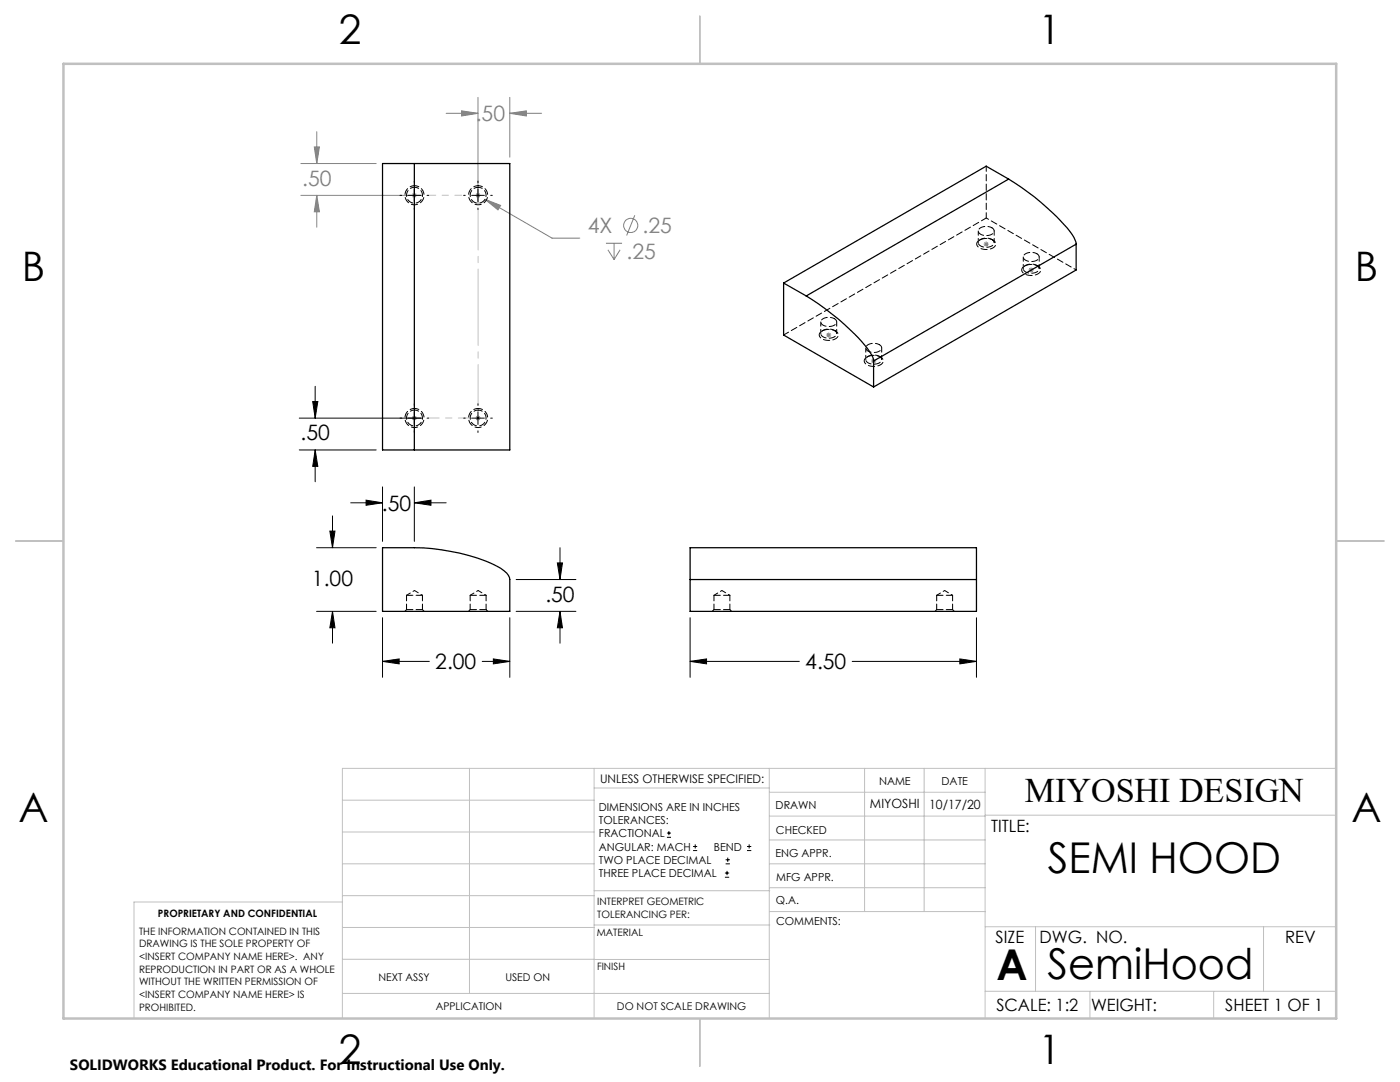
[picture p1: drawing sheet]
<svg xmlns="http://www.w3.org/2000/svg" width="279mm" height="216mm" viewBox="0 0 279 216" stroke-linecap="round" stroke-linejoin="round" font-family="sans-serif">
<g fill="none" stroke="#808080" stroke-width=".2">
<path d="M95.4 19.4v21.3M101.7 19.4v12M60 39h24.3M60 32.6h15.1M62.7 29.3h1l-.5 3.3zM63.2 39l.5 3.3h-1zM63.2 26.3v6.3M63.2 39v6.3M82.3 38.6l.7 .7M82.7 38.5v1M83 38.6l-.7 .7M89 22.6h6.4"/>
<path d="M92.1 22.1l3.3 .5-3.3 .5zM94.9 39h1M95 38.6l.7 .7M95.7 38.6l-.7 .7M96.8 39.8l3.1 1.2-.5 .9zM96.8 39.8l13.4 7.7h5.5M101.7 22.6l3.4-.5v1zM101.7 22.6h6.4M120.9 48.5h3.2M121.3 49.8l1.3 2M122.6 48.5v3.3M123.8 49.8l-1.2 2"/>
<path d="M126.7 43l-1.6 4M196.3 48.7h1M196.5 48.4l.7 .7M196.8 48.2v1M197.2 48.4l-.7 .7M205.3 53.9h1M205.4 53.5l.7 .8M205.8 53.4v1M206.1 53.5l-.7 .8M164.9 66.9h1M165 66.5l.7 .7M165.4 66.4v.9"/>
<path d="M165.7 66.5l-.7 .7M173.8 72h1.1M174 71.7l.7 .7M174.3 71.5v1M174.7 71.7l-.7 .7M82.2 83.4h1M82.3 83.1l.7 .7M82.7 82.9v1M83 83.1l-.7 .7M94.9 83.4h1M95 83.1l.7 .7M95.4 82.9v1"/>
<path d="M95.7 83.1l-.7 .7"/>
<circle cx="125.9" cy="45" r="1.41"/>
</g>
<g fill="none" stroke="#000" stroke-width=".2">
<path d="M79.8 39h.4M81.4 39h2.6M82.7 36.1v.3M82.7 37.7v2.6M85.2 39h.3M92.5 39h.4M94.1 39h2.6M95.4 36.1v.3M95.4 37.7v2.6M97.9 39h.3M82.7 41.5v.3M95.4 41.5v.3"/>
<path d="M62.9 77.1v6.3M59.7 83.4h24.6M59.7 89.8h15.4M62.4 80.1h1l-.5 3.3zM62.9 89.8v6.3M62.9 89.8l.5 3.3h-1zM73.1 99.8l3.2 .5-3.2 .5zM76.3 97.2v10.8M82.7 80.6v.3M82.7 82.2v2.5M82.7 86v.3M82.7 97.2v10.8"/>
<path d="M85.2 83.4h.3M92.5 83.4h.4M94.1 83.4h2.6M95.4 80.6v.3M95.4 82.2v2.5M95.4 86v.3M97.9 83.4h.3M63.2 109.3h11.9M65.8 106h1.1l-.5 3.3zM66.4 102.9v6.4M70 100.3h6.3M82.7 100.3h6.3"/>
<path d="M82.7 100.3l3.3-.5v1zM103 115.6h11.9M111.2 112.3h1.1l-.5 3.3zM111.8 109.3v6.3M63.2 122h11.9M66.4 122v6.3M66.4 122l.5 3.3h-1.1zM76.3 123.3v11.8M76.3 132h9.4M76.3 132l3.4-.5v1zM96.2 132h5.5M98.5 131.5l3.2 .5-3.2 .5z"/>
<path d="M101.7 123.3v11.8M103 122h11.9M111.8 122l.5 3.3h-1.1zM111.8 122v6.3M137.7 132l3.3-.5v1zM137.7 132h21.8M137.7 123.3v11.8M170.1 132h24.8M191.6 131.5l3.3 .5-3.3 .5zM194.9 123.3v11.8M133.1 167.1h.8M133.1 166.2h.8"/>
<path d="M133.5 165.8v.9M138.3 169.7h.8M138.3 168.9h.8M138.7 168.5v.8M144.7 175h.8M144.7 174.2h.8M144.8 172.4h.9M144.8 171.6h.9M145.1 173.8v.8M145.2 171.1v.9M149.1 169.7h.8M149.1 168.9h.8"/>
<path d="M149.5 168.5v.8"/>
</g>
<path d="M85.6 39h6.5" fill="none" stroke="#c0c0c0" stroke-width=".2" stroke-dasharray="15.2 1.3 1.3 1.3" stroke-dashoffset="13.9"/>
<path d="M95.4 42v38.6" fill="none" stroke="#c0c0c0" stroke-width=".2" stroke-dasharray="15.2 1.3 1.3 1.3" stroke-dashoffset="7.4"/>
<path d="M93.5 83.4h-7.9" fill="none" stroke="#c0c0c0" stroke-width=".2" stroke-dasharray="15.2 1.3 1.3 1.3" stroke-dashoffset="13.2"/>
<g fill="none" stroke="#c0c0c0" stroke-width=".2">
<path d="M68.3 159.7h50.3M93.7 153.3v44.9M118.6 153.3v49.9M118.6 157.2h34.9M153.5 153.3v49.9M153.5 158.1h43.1M172.5 153.3v28.6M184.4 153.3v28.6M196.6 153.3v49.9M266.7 153.3h-198.4v49.9M68.3 178.7h50.3M68.3 172.4h50.3"/>
<path d="M68.3 166h50.3M68.3 180h-41.6v23.2M118.6 177.7h35M153.5 167.6h43.1M153.5 162.8h43.1M153.5 172.4h43.1M153.5 177.1h43.1M196.6 162.7h70.1M68.3 198.2h85.2M68.3 191.4l85.2 .1M68.3 185.1h50.3M118.6 184.6h35"/>
<path d="M153.6 181.9h43M196.6 197.8h70.1M196.6 184.9h70.1M206.7 184.9v12.9M217.5 197.8v5.4M242.2 197.8v5.4M252.2 184.9v12.9"/>
</g>
<path d="M139.7 3.2v9.5M3.1 107.9h9.6M266.7 107.9h9.5M139.7 203.2v9.6" fill="none" stroke="#c0c0c0" stroke-width=".25"/>
<path d="M12.7 12.7h254v190.5h-254z" fill="none" stroke="#c0c0c0" stroke-width=".5"/>
<path d="M62.4 80.1h1l-.5 3.3zM62.9 89.8l.5 3.3h-1z" fill="#000"/>
<path d="M92.1 22.1l3.3 .5-3.3 .5zM101.7 22.6l3.4-.5v1zM63.2 39l.5 3.3h-1zM62.7 29.3h1l-.5 3.3z" fill="#808080"/>
<path d="M66.4 122l.5 3.3h-1.1zM65.8 106h1.1l-.5 3.3zM111.8 122l.5 3.3h-1.1zM111.2 112.3h1.1l-.5 3.3zM76.3 132l3.4-.5v1zM98.5 131.5l3.2 .5-3.2 .5zM73.1 99.8l3.2 .5-3.2 .5zM82.7 100.3l3.3-.5v1zM191.6 131.5l3.3 .5-3.3 .5zM137.7 132l3.3-.5v1z" fill="#000"/>
<path d="M96.8 39.8l3.1 1.2-.5 .9z" fill="#808080"/>
<g fill="none" stroke="#000" stroke-width=".25">
<path d="M82.7 32.6h19v57.2h-19M82.7 32.6h-6.4v57.2h6.4M82.7 32.6v57.2M201.3 35.7a48.3 48.3 0 0 1 12.7 11.1l.6 1.1 .2 .8M201.3 35.7l-40.4 23.4M201.3 35.7l-4.5-2.5-40.4 23.3M156.4 56.5l4.5 2.6M156.4 56.5v10.4l17.9 10.3M160.9 59.1a46.5 46.5 0 0 1 12.6 11 3.4 3.4 0 0 1 .8 1.9M214.8 48.7l-40.5 23.3M214.8 48.7v5.2l-40.5 23.3M174.3 72v5.2"/>
<path d="M76.3 109.3a55.5 55.5 0 0 1 13.7 .7 27.6 27.6 0 0 1 10.6 3.9 2.46 2.46 0 0 1 1.1 1.7v6.4h-25.4zM137.7 115.6v-6.3h57.2v6.3M137.7 115.6v6.4h57.2v-6.4M137.7 115.6h57.2"/>
</g>
<g fill="none" stroke="#000" stroke-width=".2" stroke-dasharray="1.3 .6">
<path d="M195.7 47.8l-.2 .1M198.2 47.9l-.3-.1M204.7 53l-.2 .1M207.2 53.1l-.3-.1M164.3 65.9l-.3 .2M166.7 66.1l-.2-.2M173.3 71.1l-.3 .1M175.7 71.2l-.2-.1M84.3 118.8h-3.2M97 118.8h-3.2M145.7 118.8h-3.2M190.1 118.8h-3.2"/>
<path d="M81.1 121.6l-.3 .4M84.3 121.6h-3.2M84.6 122l-.3-.4M93.8 121.6l-.3 .4M97 121.6h-3.2M97.3 122l-.3-.4M142.5 121.6l-.3 .4M145.7 121.6h-3.2M146 122l-.3-.4M186.9 121.6l-.3 .4M190.1 121.6h-3.2M190.4 122l-.3-.4"/>
</g>
<path d="M82.7 117.8l-1.6 1M84.3 118.8l-1.6-1M95.4 117.8l-1.6 1M97 118.8l-1.6-1M144.1 117.8l-1.6 1M145.7 118.8l-1.6-1M188.5 117.8l-1.6 1M190.1 118.8l-1.6-1" fill="none" stroke="#000" stroke-width=".2" stroke-dasharray="1.3 .6" stroke-dashoffset=".9"/>
<path d="M196.8 33.1v10.4M156.4 66.8l40.4-23.3M81.1 118.8v2.8M93.8 118.8v2.8M142.5 118.8v2.8M186.9 118.8v2.8M84.3 121.6v-2.8M97 121.6v-2.8M145.7 121.6v-2.8M190.1 121.6v-2.8" fill="none" stroke="#000" stroke-width=".2" stroke-dasharray="1.3 .6" stroke-dashoffset=".2"/>
<g fill="none" stroke="#000" stroke-width=".2" stroke-dasharray="1.3 .6" stroke-dashoffset=".4">
<path d="M82.7 37.4a1.59 1.59 0 0 1 1.4 2.3 1.59 1.59 0 0 1-2.7 .2 1.59 1.59 0 0 1 1.1-2.5h.2M82.7 37.1a1.9 1.9 0 0 1 1.7 2.7 1.9 1.9 0 0 1-3.2 .3 1.9 1.9 0 0 1 1.2-3h.3M95.4 37.4a1.59 1.59 0 0 1 1.4 2.3 1.59 1.59 0 0 1-2.7 .2 1.59 1.59 0 0 1 1.1-2.5h.2M95.4 37.1a1.9 1.9 0 0 1 1.7 2.7 1.9 1.9 0 0 1-3.2 .3 1.9 1.9 0 0 1 1.2-3h.3M195.2 46.1v2.3M197.9 47.8a.76 .76 0 0 1 .5 .9 .76 .76 0 0 1-.8 .5 1.78 1.78 0 0 1-2.4-.8 1.76 1.76 0 0 1 2.5-.7l.2 .1M197.9 45.4a.76 .76 0 0 1 .5 .9 .76 .76 0 0 1-.8 .6 1.78 1.78 0 0 1-2.4-.8 1.76 1.76 0 0 1 2.5-.8l.2 .1M198.4 48.4v-2.3M204.2 51.3v2.3M206.9 53a.76 .76 0 0 1 .5 .9 .76 .76 0 0 1-.8 .5 1.78 1.78 0 0 1-2.4-.8 1.76 1.76 0 0 1 2.5-.7l.2 .1M206.9 50.6a.76 .76 0 0 1 .5 .9 .76 .76 0 0 1-.8 .6 1.78 1.78 0 0 1-2.4-.8 1.76 1.76 0 0 1 2.5-.8l.2 .1M207.4 53.6v-2.3"/>
<path d="M163.8 64.2v2.4M166.5 65.9a.76 .76 0 0 1 .5 .9 .76 .76 0 0 1-.9 .6 1.78 1.78 0 0 1-2.3-.8 1.76 1.76 0 0 1 2.5-.8l.2 .1M166.5 63.6a.76 .76 0 0 1 .5 .9 .76 .76 0 0 1-.9 .5 1.78 1.78 0 0 1-2.3-.7 1.76 1.76 0 0 1 2.5-.8l.2 .1M167 66.6v-2.4M172.8 69.4v2.4M175.5 71.1a.76 .76 0 0 1 .4 .9 .76 .76 0 0 1-.8 .6 1.78 1.78 0 0 1-2.3-.8 1.76 1.76 0 0 1 2.5-.8l.2 .1M175.5 68.8a.76 .76 0 0 1 .4 .9 .76 .76 0 0 1-.8 .5 1.78 1.78 0 0 1-2.3-.8 1.76 1.76 0 0 1 2.5-.7l.2 .1M176 71.8v-2.4M82.7 81.8a1.59 1.59 0 0 1 1.4 2.3 1.59 1.59 0 0 1-2.7 .3 1.59 1.59 0 0 1 1.1-2.6h.2M82.7 81.5a1.9 1.9 0 0 1 1.7 2.8 1.9 1.9 0 0 1-3.2 .2 1.9 1.9 0 0 1 1.2-3h.3M95.4 81.8a1.59 1.59 0 0 1 1.4 2.3 1.59 1.59 0 0 1-2.7 .3 1.59 1.59 0 0 1 1.1-2.6h.2M95.4 81.5a1.9 1.9 0 0 1 1.7 2.8 1.9 1.9 0 0 1-3.2 .2 1.9 1.9 0 0 1 1.2-3h.3"/>
</g>
<path d="M198.2 47.9a.9 .9 0 0 1 .5 1 .9 .9 0 0 1-.9 .7 2.3 2.3 0 0 1-2.9-.8 1.73 1.73 0 0 1 2.3-1.2l1 .3M207.2 53.1a.9 .9 0 0 1 .5 1 .9 .9 0 0 1-1 .7 2.3 2.3 0 0 1-2.8-.8 1.73 1.73 0 0 1 2.2-1.2l1.1 .3M166.7 66.1a.9 .9 0 0 1 .6 1 .9 .9 0 0 1-1 .7 2.3 2.3 0 0 1-2.8-.9 1.73 1.73 0 0 1 2.2-1.2l1 .4M175.7 71.2a.9 .9 0 0 1 .5 1.1 .9 .9 0 0 1-.9 .7 2.3 2.3 0 0 1-2.8-.9 1.73 1.73 0 0 1 2.2-1.2l1 .3" fill="none" stroke="#000" stroke-width=".2" stroke-dasharray="1.3 .6" stroke-dashoffset=".6"/>
<path d="M196.8 43.5l18 10.4" fill="none" stroke="#000" stroke-width=".2" stroke-dasharray="1.3 .6" stroke-dashoffset=".7"/>
<g font-size="8.5">
<text x="209.1" y="174.2">SEMI HOOD</text>
<text x="198.9" y="195.5">A</text>
<text x="209.1" y="195.4">SemiHood</text>
</g>
<g font-size="8.1">
<text x="67.6" y="8.9">2</text>
<text x="207.3" y="8.9">1</text>
<text x="4.4" y="56.1">B</text>
<text x="270.4" y="56.1">B</text>
<text x="3.7" y="164.1">A</text>
<text x="269.7" y="164.1">A</text>
<text x="67.6" y="212.4">2</text>
<text x="207.3" y="212.4">1</text>
</g>
<text font-size="6.9" x="204.5" y="160.1">MIYOSHI DESIGN</text>
<g font-size="4.2" fill="#808080">
<text x="95" y="24.2">.50</text>
<text x="60.3" y="37.1">.50</text>
<text x="117.3" y="46.5">4X</text>
<text x="128.2" y="46.5">.25</text>
<text x="125" y="51.6">.25</text>
</g>
<g font-size="4.2">
<text x="60" y="87.8">.50</text>
<text x="76.2" y="101.9">.50</text>
<text x="62.3" y="116.9">1.00</text>
<text x="108.8" y="120.1">.50</text>
<text x="86.9" y="133.6">2.00</text>
<text x="160.7" y="133.6">4.50</text>
</g>
<g font-size="3.4">
<text x="197.8" y="166">TITLE:</text>
<text x="198.7" y="188.1">SIZE</text>
<text x="207.5" y="188.1">DWG. NO.</text>
<text x="256.5" y="188.2">REV</text>
<text x="198.8" y="201.7">SCALE: 1:2</text>
<text x="217.7" y="201.8">WEIGHT:</text>
<text x="244.5" y="201.7">SHEET 1 OF 1</text>
</g>
<text font-size="3" x="14" y="213.5">SOLIDWORKS Educational Product. For Instructional Use Only.</text>
<g font-size="2.5">
<text x="173.6" y="161.3">MIYOSHI</text>
<text x="185.4" y="161.4">10/17/20</text>
</g>
<text font-size="2.4" x="119.8" y="156.2">UNLESS OTHERWISE SPECIFIED:</text>
<g font-size="2.2">
<text x="119.5" y="161.8">DIMENSIONS ARE IN INCHES</text>
<text x="154.8" y="161.4">DRAWN</text>
<text x="175.4" y="156.6">NAME</text>
<text x="187.9" y="156.7">DATE</text>
<text x="119.5" y="164.4">TOLERANCES:</text>
<text x="119.5" y="167.1">FRACTIONAL</text>
<text x="154.9" y="166.3">CHECKED</text>
<text x="119.5" y="169.7">ANGULAR: MACH</text>
<text x="119.5" y="172.4">TWO PLACE DECIMAL</text>
<text x="142.5" y="169.7">BEND</text>
<text x="154.8" y="171">ENG APPR.</text>
<text x="119.5" y="175">THREE PLACE DECIMAL</text>
<text x="154.9" y="175.7">MFG APPR.</text>
<text x="154.9" y="180.4">Q.A.</text>
<text x="154.9" y="184.6">COMMENTS:</text>
</g>
<g font-size="2.1">
<text x="75.5" y="195.7">NEXT ASSY</text>
<text x="100.9" y="195.7">USED ON</text>
<text x="86.9" y="201.5">APPLICATION</text>
<text x="123.1" y="201.6">DO NOT SCALE DRAWING</text>
</g>
<g font-size="2">
<text x="31.5" y="182.9">PROPRIETARY AND CONFIDENTIAL</text>
<text x="119.2" y="180.6">INTERPRET GEOMETRIC</text>
<text x="119.2" y="183.1">TOLERANCING PER:</text>
<text x="27.8" y="186.5">THE INFORMATION CONTAINED IN THIS</text>
<text x="27.8" y="189">DRAWING IS THE SOLE PROPERTY OF</text>
<text x="27.8" y="191.6">&lt;INSERT COMPANY NAME HERE&gt;. ANY</text>
<text x="119.1" y="186.7">MATERIAL</text>
<text x="27.8" y="194.1">REPRODUCTION IN PART OR AS A WHOLE</text>
<text x="27.8" y="196.6">WITHOUT THE WRITTEN PERMISSION OF</text>
<text x="119.1" y="193.5">FINISH</text>
<text x="27.8" y="199.1">&lt;INSERT COMPANY NAME HERE&gt; IS</text>
<text x="27.8" y="201.7">PROHIBITED.</text>
</g>
</svg>
